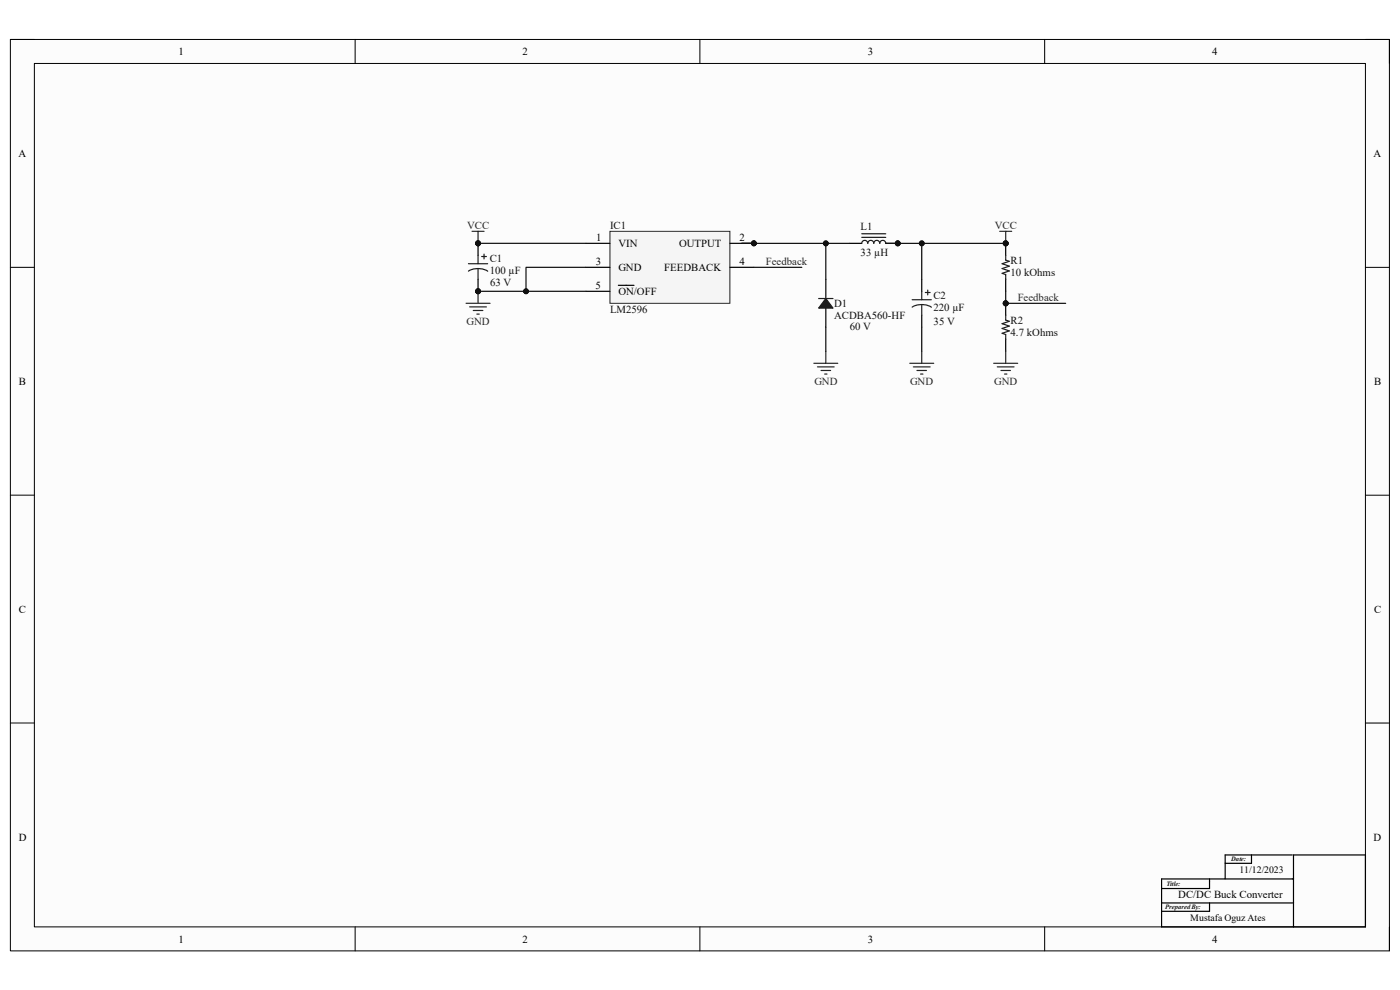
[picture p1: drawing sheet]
<svg xmlns="http://www.w3.org/2000/svg" width="297mm" height="210mm" viewBox="0 0 297 210" stroke-linecap="round" stroke-linejoin="round" font-family="sans-serif">
<path d="M2.2 8.4h292.6v193.3h-292.6z" fill-rule="evenodd" fill="#fcfcfc"/>
<path d="M2.2 8.4h292.6v193.3h-292.6z" fill="none" stroke="#000" stroke-width=".21"/>
<path d="M7.3 13.5h282.4v183.1h-282.4z" fill-rule="evenodd" fill="#fcfcfc"/>
<g fill="none" stroke="#000" stroke-width=".21">
<path d="M2.2 8.4h5.1M7.3 13.5h282.4v183.1h-282.4zM75.3 8.4v5.1M148.5 8.4v5.1M221.6 8.4v5.1M289.7 8.4h5.1v5.1M2.2 56.7h5.1M289.7 56.7h5.1M2.2 105h5.1M289.7 105.1h5.1M2.2 153.4h5.1M289.7 153.4h5.1"/>
<path d="M75.3 196.6v5.1M148.5 196.6v5.1M221.6 196.6v5.1M294.8 196.6v5.1"/>
</g>
<path d="M157.4 51.6h2.5M246.4 191.5h28M256.6 191.5v1.8h-10.2M256.6 186.5v2h-10.2M265.5 181.4v1.7h-5.6M274.2 181.4h-14.3v5.1M274.4 186.5h-28v10.1h43.3v-15.2h-15.3v15.2" fill="none" stroke="#000" stroke-width=".25"/>
<circle cx="159.9" cy="51.6" r=".51" fill="#0e0e0e"/>
<circle cx="159.9" cy="51.6" r=".51" fill="none" stroke="#0e0e0e" stroke-width=".21"/>
<path d="M129.4 49.1h25.4v15.2h-25.4z" fill-rule="evenodd" fill="#f5f5f5"/>
<path d="M129.4 49.1h25.4v15.2h-25.4z" fill="none" stroke="#262626" stroke-width=".21"/>
<path d="M124.3 51.6h5.1M154.8 51.6h5.1" fill="none" stroke="#000" stroke-width=".25"/>
<circle cx="159.9" cy="51.6" r=".51" fill="#0e0e0e"/>
<circle cx="159.9" cy="51.6" r=".51" fill="none" stroke="#0e0e0e" stroke-width=".21"/>
<path d="M124.3 56.7h5.1M154.8 56.7h5.1M124.3 61.8h5.1M131.2 60.5h3.3" fill="none" stroke="#000" stroke-width=".25"/>
<circle cx="101.4" cy="61.8" r=".51" fill="#0e0e0e"/>
<circle cx="101.4" cy="61.8" r=".51" fill="none" stroke="#0e0e0e" stroke-width=".21"/>
<circle cx="101.4" cy="51.6" r=".51" fill="#0e0e0e"/>
<circle cx="101.4" cy="51.6" r=".51" fill="none" stroke="#0e0e0e" stroke-width=".21"/>
<path d="M101.4 59.3v2.5" fill="none" stroke="#000" stroke-width=".25"/>
<circle cx="101.4" cy="61.8" r=".51" fill="#0e0e0e"/>
<circle cx="101.4" cy="61.8" r=".51" fill="none" stroke="#0e0e0e" stroke-width=".21"/>
<path d="M101.4 51.6v2.6" fill="none" stroke="#000" stroke-width=".25"/>
<circle cx="101.4" cy="51.6" r=".51" fill="#0e0e0e"/>
<circle cx="101.4" cy="51.6" r=".51" fill="none" stroke="#0e0e0e" stroke-width=".21"/>
<path d="M99.4 57.5a4 4 0 0 1 4.1 0M99.4 55.9h4.1M101.4 54.2v1.7M101.4 57v2.3M102.2 54.4h1M102.7 53.9v1" fill="none" stroke="#1c1c1c" stroke-width=".25"/>
<path d="M98.9 64.3h5.1M99.6 65.1h3.6M100.4 65.9h2M101.2 66.6h.5M101.4 61.8v2.5" fill="none" stroke="#262626" stroke-width=".25"/>
<circle cx="101.4" cy="61.8" r=".51" fill="#0e0e0e"/>
<circle cx="101.4" cy="61.8" r=".51" fill="none" stroke="#0e0e0e" stroke-width=".21"/>
<path d="M100.1 49.1h2.6M101.4 49.1v2.5" fill="none" stroke="#262626" stroke-width=".25"/>
<circle cx="101.4" cy="51.6" r=".51" fill="#0e0e0e"/>
<circle cx="101.4" cy="51.6" r=".51" fill="none" stroke="#0e0e0e" stroke-width=".21"/>
<circle cx="190.5" cy="51.6" r=".51" fill="#0e0e0e"/>
<circle cx="190.5" cy="51.6" r=".51" fill="none" stroke="#0e0e0e" stroke-width=".21"/>
<path d="M187.9 51.6h2.6" fill="none" stroke="#000" stroke-width=".25"/>
<circle cx="190.5" cy="51.6" r=".51" fill="#0e0e0e"/>
<circle cx="190.5" cy="51.6" r=".51" fill="none" stroke="#0e0e0e" stroke-width=".21"/>
<path d="M175.2 59.3v4M180.3 51.6h2.5M175.2 65.4v4" fill="none" stroke="#000" stroke-width=".25"/>
<path d="M182.8 51.6a.64 .64 0 0 1 .7-.6 .64 .64 0 0 1 .6 .6 .64 .64 0 0 1 .6-.6 .64 .64 0 0 1 .7 .6 .63 .63 0 0 1 .6-.6 .63 .63 0 0 1 .6 .6 .64 .64 0 0 1 .7-.6 .64 .64 0 0 1 .6 .6M182.8 50.4h5.1M182.8 49.6h5.1M173.7 63.3h3" fill="none" stroke="#1c1c1c" stroke-width=".25"/>
<path d="M175.2 63.3l1.5 2.1h-3z" fill="#1c1c1c"/>
<path d="M175.2 63.3l1.5 2.1h-3zM193.5 65.2a4 4 0 0 1 4.1 0M193.5 63.6h4.1M195.5 61.8v1.8M195.5 64.6v2.3M196.3 62.1h1M196.8 61.5v1.1" fill="none" stroke="#1c1c1c" stroke-width=".25"/>
<path d="M172.7 77.1h5M173.4 77.8h3.6M174.2 78.6h2M174.9 79.4h.6M175.2 74.5v2.6M193 77.1h5.1M193.8 77.8h3.5M194.5 78.6h2.1M195.3 79.4h.5M195.5 74.5v2.6" fill="none" stroke="#262626" stroke-width=".25"/>
<path d="M195.5 59.3v2.5M195.5 66.9v2.5" fill="none" stroke="#000" stroke-width=".25"/>
<circle cx="213.4" cy="64.3" r=".51" fill="#0e0e0e"/>
<circle cx="213.4" cy="64.3" r=".51" fill="none" stroke="#0e0e0e" stroke-width=".21"/>
<path d="M213.4 64.3v2.6" fill="none" stroke="#000" stroke-width=".25"/>
<circle cx="213.4" cy="64.3" r=".51" fill="#0e0e0e"/>
<circle cx="213.4" cy="64.3" r=".51" fill="none" stroke="#0e0e0e" stroke-width=".21"/>
<path d="M213.4 72v2.5" fill="none" stroke="#000" stroke-width=".25"/>
<path d="M213.4 66.9v1l.7 .3-1.5 .5 1.5 .5-1.5 .5 1.5 .5-1.5 .5 .8 .3v1" fill="none" stroke="#1c1c1c" stroke-width=".25"/>
<circle cx="213.4" cy="51.6" r=".51" fill="#0e0e0e"/>
<circle cx="213.4" cy="51.6" r=".51" fill="none" stroke="#0e0e0e" stroke-width=".21"/>
<path d="M213.4 51.6v2.6" fill="none" stroke="#000" stroke-width=".25"/>
<circle cx="213.4" cy="51.6" r=".51" fill="#0e0e0e"/>
<circle cx="213.4" cy="51.6" r=".51" fill="none" stroke="#0e0e0e" stroke-width=".21"/>
<path d="M213.4 59.3v2.5" fill="none" stroke="#000" stroke-width=".25"/>
<path d="M213.4 54.2v1l.7 .2-1.5 .5 1.5 .6-1.5 .5 1.5 .5-1.5 .5 .8 .2v1.1" fill="none" stroke="#1c1c1c" stroke-width=".25"/>
<path d="M210.8 77.1h5.1M211.6 77.8h3.5M212.3 78.6h2.1M213.1 79.4h.5M213.4 74.5v2.6" fill="none" stroke="#262626" stroke-width=".25"/>
<path d="M101.4 51.6h22.9" fill="none" stroke="#0e0e0e" stroke-width=".25"/>
<circle cx="101.4" cy="51.6" r=".51" fill="#0e0e0e"/>
<circle cx="101.4" cy="51.6" r=".51" fill="none" stroke="#0e0e0e" stroke-width=".21"/>
<path d="M124.3 56.7h-12.7v5.1" fill="none" stroke="#0e0e0e" stroke-width=".25"/>
<circle cx="111.6" cy="61.8" r=".51" fill="#0e0e0e"/>
<circle cx="111.6" cy="61.8" r=".51" fill="none" stroke="#0e0e0e" stroke-width=".21"/>
<path d="M101.4 61.8h22.9" fill="none" stroke="#0e0e0e" stroke-width=".25"/>
<circle cx="111.6" cy="61.8" r=".51" fill="#0e0e0e"/>
<circle cx="111.6" cy="61.8" r=".51" fill="none" stroke="#0e0e0e" stroke-width=".21"/>
<circle cx="101.4" cy="61.8" r=".51" fill="#0e0e0e"/>
<circle cx="101.4" cy="61.8" r=".51" fill="none" stroke="#0e0e0e" stroke-width=".21"/>
<path d="M213.4 61.8v2.5" fill="none" stroke="#0e0e0e" stroke-width=".25"/>
<circle cx="213.4" cy="64.3" r=".51" fill="#0e0e0e"/>
<circle cx="213.4" cy="64.3" r=".51" fill="none" stroke="#0e0e0e" stroke-width=".21"/>
<path d="M175.2 69.4v5.1M195.5 69.4v5.1M213.4 64.3h12.7" fill="none" stroke="#0e0e0e" stroke-width=".25"/>
<circle cx="213.4" cy="64.3" r=".51" fill="#0e0e0e"/>
<circle cx="213.4" cy="64.3" r=".51" fill="none" stroke="#0e0e0e" stroke-width=".21"/>
<path d="M159.9 56.7h10.2M175.2 51.6v7.7" fill="none" stroke="#0e0e0e" stroke-width=".25"/>
<circle cx="175.2" cy="51.6" r=".51" fill="#0e0e0e"/>
<circle cx="175.2" cy="51.6" r=".51" fill="none" stroke="#0e0e0e" stroke-width=".21"/>
<path d="M195.5 51.6v7.7" fill="none" stroke="#0e0e0e" stroke-width=".25"/>
<circle cx="195.5" cy="51.6" r=".51" fill="#0e0e0e"/>
<circle cx="195.5" cy="51.6" r=".51" fill="none" stroke="#0e0e0e" stroke-width=".21"/>
<path d="M157.4 51.6h22.9" fill="none" stroke="#0e0e0e" stroke-width=".25"/>
<circle cx="159.9" cy="51.6" r=".51" fill="#0e0e0e"/>
<circle cx="159.9" cy="51.6" r=".51" fill="none" stroke="#0e0e0e" stroke-width=".21"/>
<circle cx="175.2" cy="51.6" r=".51" fill="#0e0e0e"/>
<circle cx="175.2" cy="51.6" r=".51" fill="none" stroke="#0e0e0e" stroke-width=".21"/>
<path d="M187.9 51.6h25.5" fill="none" stroke="#0e0e0e" stroke-width=".25"/>
<circle cx="190.5" cy="51.6" r=".51" fill="#0e0e0e"/>
<circle cx="190.5" cy="51.6" r=".51" fill="none" stroke="#0e0e0e" stroke-width=".21"/>
<circle cx="195.5" cy="51.6" r=".51" fill="#0e0e0e"/>
<circle cx="195.5" cy="51.6" r=".51" fill="none" stroke="#0e0e0e" stroke-width=".21"/>
<circle cx="213.4" cy="51.6" r=".51" fill="#0e0e0e"/>
<circle cx="213.4" cy="51.6" r=".51" fill="none" stroke="#0e0e0e" stroke-width=".21"/>
<path d="M212.1 49.1h2.5M213.4 49.1v2.5" fill="none" stroke="#262626" stroke-width=".25"/>
<circle cx="213.4" cy="51.6" r=".51" fill="#0e0e0e"/>
<circle cx="213.4" cy="51.6" r=".51" fill="none" stroke="#0e0e0e" stroke-width=".21"/>
<g font-size="2.3">
<text x="37.9" y="11.7">1</text>
<text x="110.9" y="11.7">2</text>
<text x="184.1" y="11.7">3</text>
<text x="257.1" y="11.7">4</text>
<text x="3.9" y="33.3">A</text>
<text x="291.4" y="33.3">A</text>
<text x="126.5" y="51.1">1</text>
<text x="131.2" y="52.4">VIN</text>
<text x="144.1" y="52.4">OUTPUT</text>
<text x="156.9" y="51.1">2</text>
<text x="126.4" y="56.2">3</text>
<text x="131.2" y="57.4">GND</text>
<text x="140.9" y="57.4">FEEDBACK</text>
<text x="156.9" y="56.2">4</text>
<text x="126.4" y="61.3">5</text>
<text x="131.2" y="62.6">ON/OFF</text>
<text x="4" y="81.6">B</text>
<text x="291.5" y="81.6">B</text>
<text x="4" y="130">C</text>
<text x="291.5" y="130">C</text>
<text x="4" y="178.3">D</text>
<text x="291.4" y="178.3">D</text>
<text x="250" y="190.5">DC/DC Buck Converter</text>
<text x="37.9" y="199.9">1</text>
<text x="110.9" y="199.9">2</text>
<text x="184.1" y="199.9">3</text>
<text x="257.1" y="199.9">4</text>
</g>
<g font-size="2.3" fill="#262626">
<text x="99.1" y="48.6">VCC</text>
<text x="211" y="48.6">VCC</text>
<text x="162.5" y="56.2">Feedback</text>
<text x="215.9" y="63.8">Feedback</text>
<text x="99" y="68.9">GND</text>
<text x="172.8" y="81.6">GND</text>
<text x="193.1" y="81.6">GND</text>
<text x="210.9" y="81.6">GND</text>
</g>
<g font-size="2.3" fill="#0e0e0e">
<text x="129.4" y="48.6">IC1</text>
<text x="182.6" y="48.8">L1</text>
<text x="103.9" y="55.7">C1</text>
<text x="103.9" y="58.2">100 µF</text>
<text x="182.6" y="54.4">33 µH</text>
<text x="214.4" y="58.5">10 kOhms</text>
<text x="214.4" y="55.9">R1</text>
<text x="104" y="60.7">63 V</text>
<text x="177" y="65.1">D1</text>
<text x="198" y="63.3">C2</text>
<text x="198" y="65.9">220 µF</text>
<text x="129.4" y="66.4">LM2596</text>
<text x="177" y="67.6">ACDBA560-HF</text>
<text x="180.3" y="69.9">60 V</text>
<text x="198.1" y="68.9">35 V</text>
<text x="214.4" y="71.2">4.7 kOhms</text>
<text x="214.4" y="68.7">R2</text>
</g>
<g font-size="2.1">
<text x="263" y="185.2">11/12/2023</text>
<text x="252.5" y="195.4">Mustafa Oguz Ates</text>
</g>
<g font-size="1.4" fill="#0e0e0e">
<text x="261.2" y="182.6">Date:</text>
<text x="247.4" y="187.9">Title:</text>
<text x="247.2" y="192.7">Prepared By:</text>
</g>
</svg>
